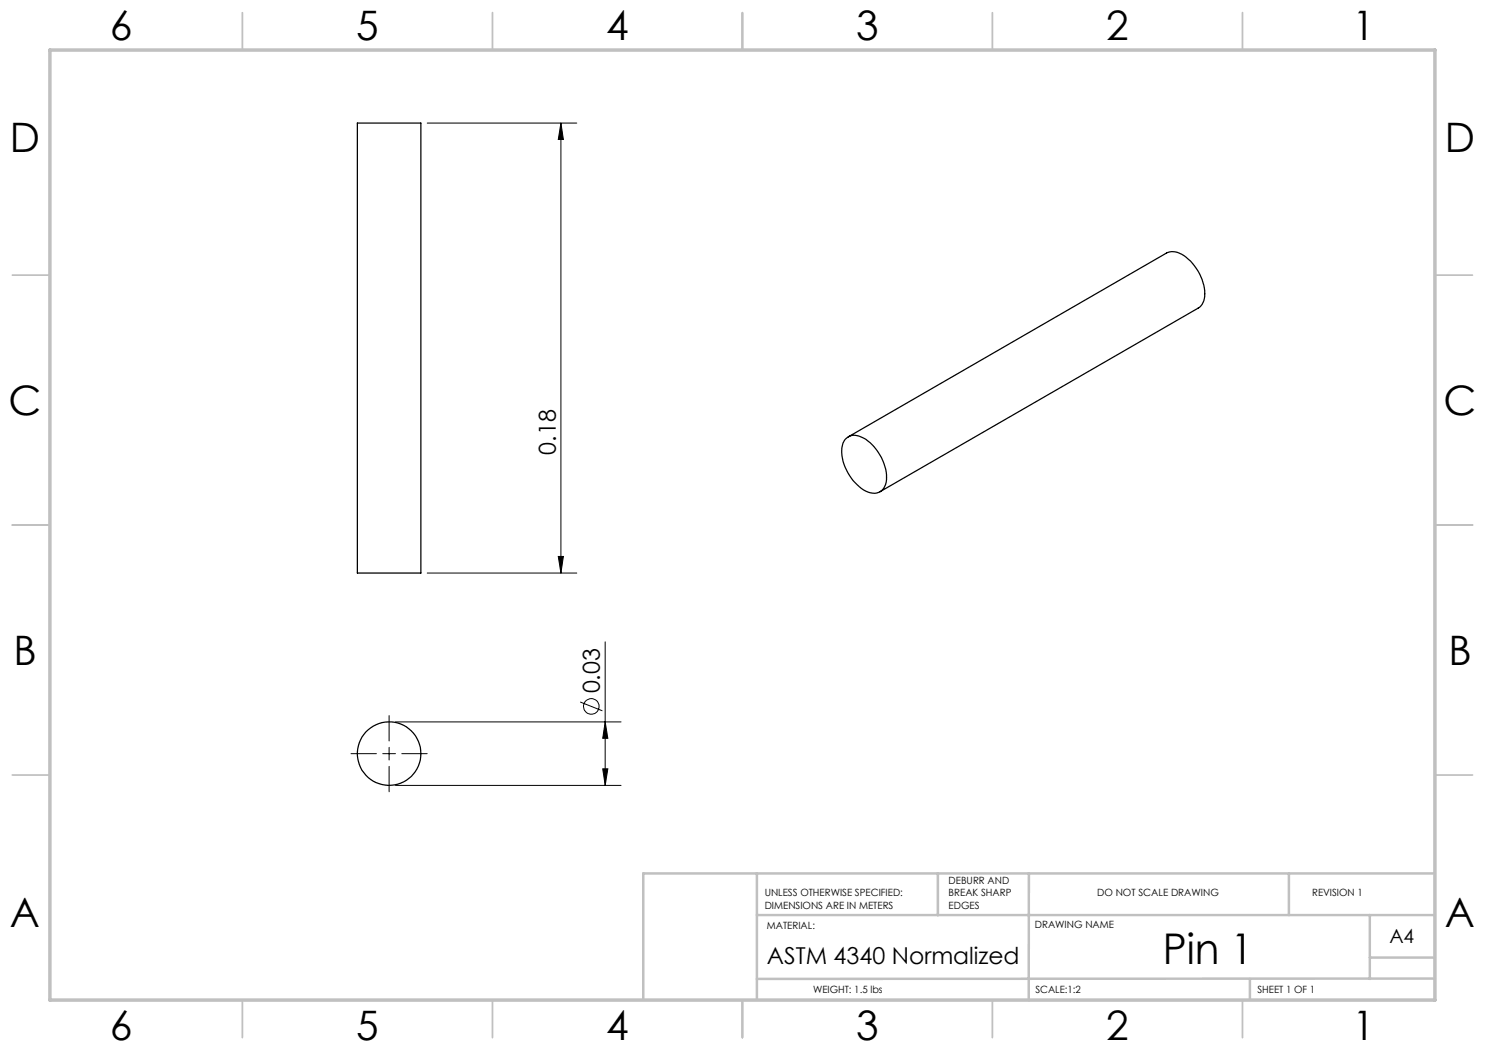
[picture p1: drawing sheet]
<svg xmlns="http://www.w3.org/2000/svg" width="297mm" height="210mm" viewBox="0 0 297 210" stroke-linecap="round" stroke-linejoin="round" font-family="sans-serif">
<g fill="none" stroke="#c0c0c0" stroke-width=".35">
<path d="M48.5 2.5v7.5M98.5 2.5v7.5M148.5 2.5v7.5M198.5 2.5v7.5M248.5 2.5v7.5M2.5 55h7.5M287 55h7.5M2.5 105h7.5M287 105h7.5M2.5 155h7.5M287 155h7.5M48.5 200v7.5"/>
<path d="M98.5 200v7.5M148.5 200v7.5M198.5 200v7.5M248.5 200v7.5"/>
</g>
<path d="M151.4 174.7v25.3M187.6 174.7v8.3M205.8 174.7l-.1 25.4M257.8 174.8v8.2M287 174.7h-158.3v25.3M151.4 183h135.6M250 195.8v4.2M274 183v12.8M274 191.5h13M287 195.7l-135.6 .1" fill="none" stroke="#c0c0c0" stroke-width=".5"/>
<path d="M10 10h277v190h-277z" fill="none" stroke="#c0c0c0" stroke-width=".7"/>
<g fill="none" stroke="#000" stroke-width=".2">
<path d="M85.4 24.6h30M112.2 24.6l.5 3.3h-1zM112.2 24.6v90M85.4 114.6h30M111.7 111.3h1l-.5 3.3zM121 128.4v28.7M70.2 150.7h5.1M76.6 150.7h2.5M77.8 143.1v5.1M77.8 149.5v2.5M77.8 153.3v5.1M79.1 144.4h45.1"/>
<path d="M79.1 157.1h45.1M80.4 150.7h5M116 140.4l4.5 1.8M120.5 153.8h1.1l-.6 3.3zM121 144.4l.6 3.3h-1.1z"/>
<circle cx="118.3" cy="141.3" r="1.56"/>
</g>
<g fill="#000">
<path d="M111.7 111.3h1l-.5 3.3zM112.2 24.6l.5 3.3h-1z"/>
<path d="M121 144.4l.6 3.3h-1.1zM120.5 153.8h1.1l-.6 3.3z"/>
</g>
<g fill="none" stroke="#000" stroke-width=".25">
<path d="M71.5 24.6h12.7v90h-12.7zM169 87.9a2.71 2.71 0 0 1 3.7-.3 9.4 9.4 0 0 1 4.5 8.8 2.57 2.57 0 0 1-4 1.8 9.7 9.7 0 0 1-4.8-8.7l.2-.9zM169.7 87.4l63.6-36.8a3.7 3.7 0 0 1 4.4 1.2 9 9 0 0 1 3.1 8.3l-.4 .8-.8 .7-63.6 36.7"/>
<circle cx="77.8" cy="150.7" r="6.4"/>
</g>
<text font-size="8.5" x="232.6" y="192.7">Pin 1</text>
<g font-size="8.1">
<text x="22" y="8">6</text>
<text x="71.2" y="8">5</text>
<text x="121.2" y="8">4</text>
<text x="171.3" y="8">3</text>
<text x="221.3" y="8">2</text>
<text x="270.5" y="8">1</text>
<text x="2" y="30.5">D</text>
<text x="289" y="30.5">D</text>
<text x="1.7" y="83">C</text>
<text x="288.7" y="83">C</text>
<text x="2.7" y="133">B</text>
<text x="289.7" y="133">B</text>
<text x="2" y="185.5">A</text>
<text x="289" y="185.5">A</text>
<text x="22" y="208">6</text>
<text x="71.2" y="208">5</text>
<text x="121.2" y="208">4</text>
<text x="171.3" y="208">3</text>
<text x="221.3" y="208">2</text>
<text x="270.5" y="208">1</text>
</g>
<g font-size="4.7">
<text x="111.2" y="90.9" transform="rotate(-90 111.2 90.9)">0.18</text>
<text x="120" y="138.7" transform="rotate(-90 120 138.7)">0.03</text>
<text x="153.4" y="192.8">ASTM 4340 Normalized</text>
</g>
<text font-size="3.9" x="277.9" y="188.5">A4</text>
<g font-size="2">
<text x="152.9" y="179.2">UNLESS OTHERWISE SPECIFIED:</text>
<text x="189.7" y="176.7">DEBURR AND</text>
<text x="189.7" y="179.2">BREAK SHARP</text>
<text x="219.4" y="179.2">DO NOT SCALE DRAWING</text>
<text x="262.4" y="179.1">REVISION 1</text>
<text x="152.9" y="181.7">DIMENSIONS ARE IN METERS</text>
<text x="153.4" y="185.9">MATERIAL:</text>
<text x="189.7" y="181.7">EDGES</text>
<text x="207" y="185.5">DRAWING NAME</text>
<text x="162.6" y="198.6">WEIGHT: 1.5 lbs</text>
<text x="207.1" y="198.6">SCALE:1:2</text>
<text x="251.5" y="198.6">SHEET 1 OF 1</text>
</g>
</svg>
